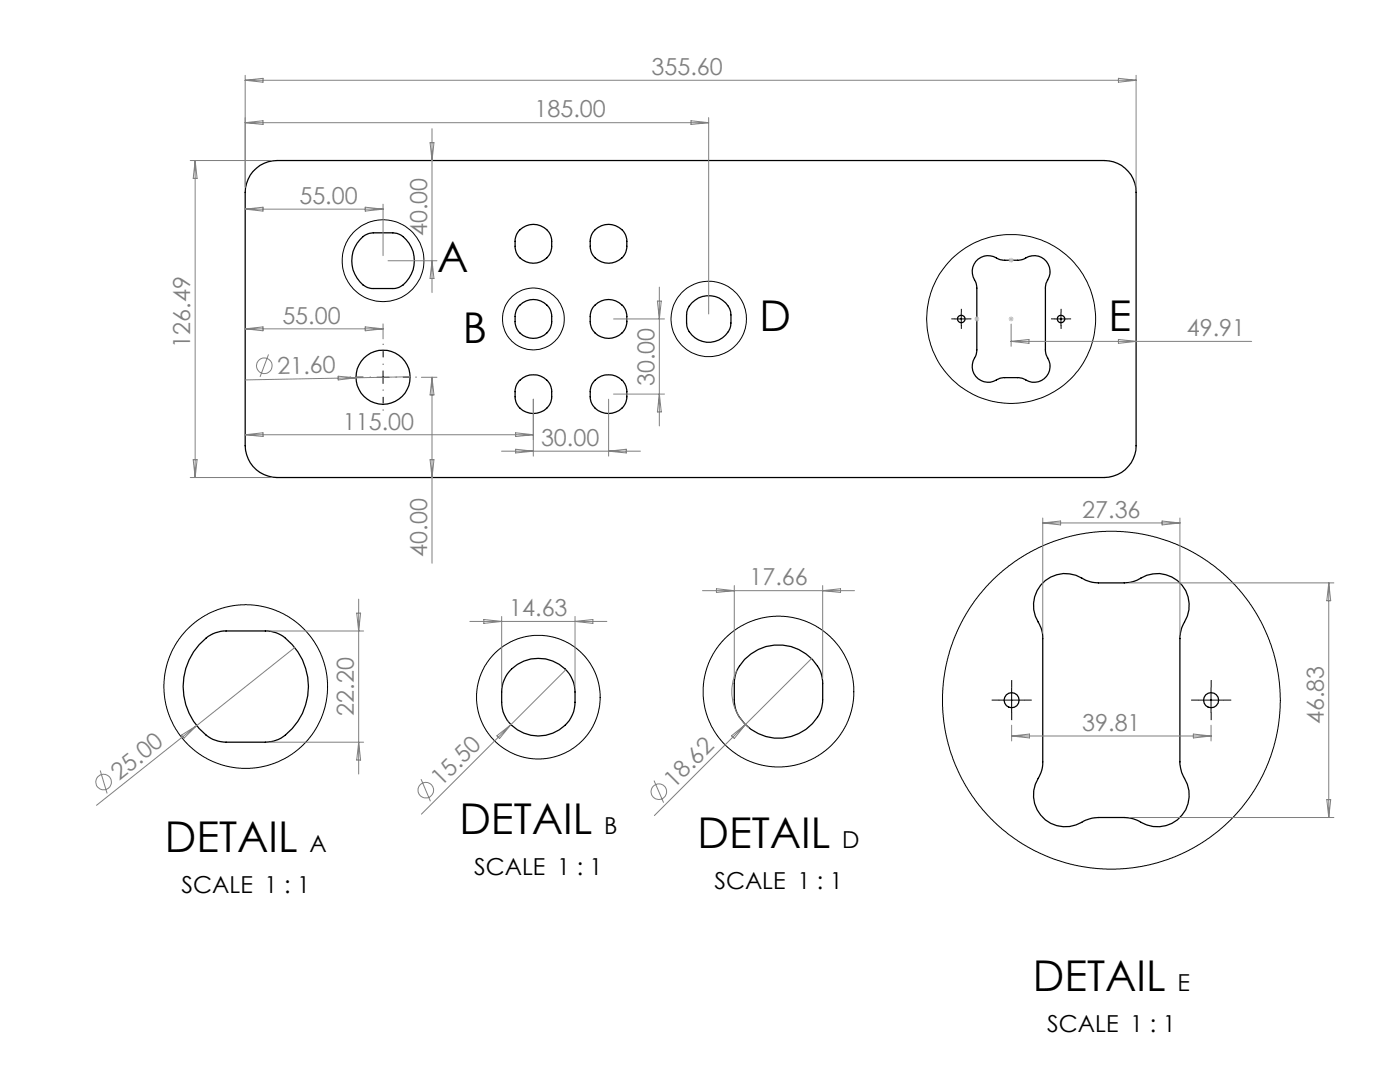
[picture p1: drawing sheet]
<svg xmlns="http://www.w3.org/2000/svg" width="279mm" height="216mm" viewBox="0 0 279 216" stroke-linecap="round" stroke-linejoin="round" font-family="sans-serif">
<g fill="none" stroke="#000" stroke-width=".25">
<path d="M50.5 34.2a6.4 6.4 0 0 1 4.8-2.2h165.1a6.3 6.3 0 0 1 6.3 6.4v50.5a6.4 6.4 0 0 1-6.3 6.4h-165.1a6.4 6.4 0 0 1-6.4-6.4v-50.5a6.7 6.7 0 0 1 1.6-4.2zM72.5 47.2a3.5 3.5 0 0 1 2-.7h3.9a3.9 3.9 0 0 1 3.2 2 6.1 6.1 0 0 1-2.1 8.9l-.8 .2h-4.2a3.7 3.7 0 0 1-3.2-2.1 6.3 6.3 0 0 1 1.2-8.3zM103.5 46.1a3.7 3.7 0 0 1 4.5-1.1 3.7 3.7 0 0 1 2.1 4.1 3.7 3.7 0 0 1-4.2 3.4 3.7 3.7 0 0 1-3.1-4.3l.2-1.3zM118.8 45.8a3.7 3.7 0 0 1 4.4-.7 3.7 3.7 0 0 1 1.9 4 3.7 3.7 0 0 1-4.2 3.4 3.7 3.7 0 0 1-3.1-4.3 3.1 3.1 0 0 1 1-2.4zM194.7 52.2a3.5 3.5 0 0 1 4.7-.4l.9 .1h3l.9-.1a3.3 3.3 0 0 1 4.4 .1 3.3 3.3 0 0 1 .2 4.5l-.2 .9v12.7l.2 .9a3.3 3.3 0 0 1-.2 4.4 3.3 3.3 0 0 1-4.4 .2l-.9-.1h-3l-.9 .1a3.3 3.3 0 0 1-4.4-.2 3.3 3.3 0 0 1-.2-4.4l.1-.9v-12.7l-.1-.9a3.6 3.6 0 0 1-.1-4.2zM103.5 61.1a3.7 3.7 0 0 1 4.5-1 3.7 3.7 0 0 1 2.1 4.1 3.7 3.7 0 0 1-4.2 3.3 3.7 3.7 0 0 1-3.1-4.4l.2-1.2zM103.5 76.1a3.7 3.7 0 0 1 4.5-1 3.7 3.7 0 0 1 2.1 4.1 3.7 3.7 0 0 1-4.2 3.3 3.7 3.7 0 0 1-3.1-4.4l.1-.9zM118.6 61.1a3.7 3.7 0 0 1 4.4-1 3.7 3.7 0 0 1 2.1 4.1 3.7 3.7 0 0 1-4.2 3.3 3.7 3.7 0 0 1-3.1-4.4l.2-1.2zM118.6 76.1a3.7 3.7 0 0 1 4.4-1 3.7 3.7 0 0 1 2.1 4.1 3.7 3.7 0 0 1-4.2 3.3 3.7 3.7 0 0 1-3.1-4.4l.1-.9zM138.1 60.4a4.5 4.5 0 0 1 4.5-1.3 4.5 4.5 0 0 1 3.2 3.5v2.1a4.5 4.5 0 0 1-4.5 3.6 4.5 4.5 0 0 1-4.3-3.8l.1-2.3 .4-1.1zM208.6 115.9a6.7 6.7 0 0 1 8.1-.1l1.2 .4 1.3 .1h5.2a6.3 6.3 0 0 0 3.3-.9 6.4 6.4 0 0 1 7.9 1.1 6.4 6.4 0 0 1 .6 8l-.4 .8-.3 1.7v25a8.5 8.5 0 0 0 1.5 4.5 6.4 6.4 0 0 1-2.4 7.3 6.4 6.4 0 0 1-7.7-.1l-1.2-.4-1.3-.2h-5.2a6.6 6.6 0 0 0-3.3 1 6.4 6.4 0 0 1-7.9-1.2 6.4 6.4 0 0 1-.6-8l.5-1.2 .2-1.2v-25.1a5.9 5.9 0 0 0-.9-3.3 6.4 6.4 0 0 1 1.4-8.2zM39.8 128.6a7.1 7.1 0 0 1 3.7-2.5l1.1-.2h8.4a6 6 0 0 1 4 1.5 12.4 12.4 0 0 1-1.4 20.1l-1 .4-1.6 .2h-7.9a6.7 6.7 0 0 1-4-1.5 12.5 12.5 0 0 1-1.3-18z"/>
<path d="M102.1 133.5a7.6 7.6 0 0 1 12.4 2.7 13.3 13.3 0 0 1 0 5.8 7.5 7.5 0 0 1-7.1 4.9 7.5 7.5 0 0 1-7-4.9 13.4 13.4 0 0 1 0-5.8l.8-1.7zM148.6 131.6a9.2 9.2 0 0 1 15.4 3.4l.2 .9v3.7a7 7 0 0 1-3.3 5.9 9.1 9.1 0 0 1-14.2-4.5l-.2-.9v-3.7a6.1 6.1 0 0 1 1.1-3.5z"/>
<circle cx="76.4" cy="75.3" r="5.4"/>
<circle cx="191.8" cy="63.6" r=".75"/>
<circle cx="211.7" cy="63.6" r=".75"/>
<circle cx="201.9" cy="139.7" r="1.5"/>
<circle cx="241.7" cy="139.7" r="1.51"/>
</g>
<g fill="none" stroke="#000" stroke-width=".2">
<path d="M75.2 75.3h2.5M76.4 74v2.5M190.6 63.6h2.5M191.8 62.4v2.5M210.5 63.6h2.5M211.7 62.4v2.5M199.4 139.7h5M201.9 137.2v5M239.2 139.7h5M241.7 137.2v5"/>
<circle cx="76.4" cy="52" r="8.2"/>
<circle cx="106.4" cy="63.7" r="6.2"/>
<circle cx="141.5" cy="63.6" r="7.5"/>
<circle cx="201.8" cy="63.6" r="16.9"/>
<circle cx="49" cy="137" r="16.3"/>
<circle cx="107.4" cy="139.1" r="12.3"/>
<circle cx="155.3" cy="138" r="15"/>
<circle cx="221.8" cy="139.7" r="33.7"/>
</g>
<g fill="none" stroke="#808080" stroke-width=".2">
<path d="M48.9 16l3.6-.4v.8zM48.9 15v22.4M48.9 16h177.8M223.2 15.6l3.5 .4-3.5 .4zM226.7 15v22.4M38 32h16.3M38.9 32v63.3M38.9 32l.4 3.6h-.7zM48.9 24.5l3.6-.4v.7zM48.9 24.5h92.5M85.8 28.5h.8l-.4 3.5zM86.2 25.7v32.7"/>
<path d="M137.9 24.1l3.5 .4-3.5 .3zM141.4 23.5v39.2M48.9 41.7l3.6-.4v.8zM48.9 41.7h27.5M72.9 41.3l3.5 .4-3.5 .4zM76.4 40.7v10.3M77.4 52h9.8M86.2 52l.4 3.6h-.8zM131.6 57.3v27.7M48.9 65.6h27.5M48.9 65.6l3.6-.4v.8zM53.6 70.7l-1.7 4.5"/>
<path d="M67.5 75.1l3.5 .3-3.5 .4zM71 75.4l-22.2 .4M72.9 65.2l3.5 .4-3.5 .4zM76.4 64.6v3M81.8 75.2l-10.8 .2M84.1 75.3h3.1M86.2 75.3v37.1M86.2 75.3l.4 3.5h-.8zM106.4 79.7v11.3M121.5 79.7v11.3M122.4 78.6h10.2M122.4 63.6h10.2"/>
<path d="M131.2 60.1h.8l-.4 3.5zM131.6 78.6l.4 3.6h-.8zM201.8 64.7v4.4M201.8 68.1h48M201.8 68.1l3.6-.4v.8zM223.2 67.7l3.5 .4-3.5 .4zM38 95.3h16.3M38.6 91.7h.7l-.4 3.6zM48.9 86.7l3.6-.3v.7zM48.9 86.7h57.5M85.8 91.7h.8l-.4 3.6zM100.1 90h27.7"/>
<path d="M102.9 86.4l3.5 .3-3.5 .4zM102.9 89.6l3.5 .4-3.5 .4zM121.5 90l3.5-.4v.8zM71.6 119.6v34.8M140.2 117.9h30.3M143 117.5l3.5 .4-3.5 .3zM146.5 116.8v18.6M164.2 116.8v18.6M164.2 117.9l3.5-.4v.7zM208.1 103.4v23M208.1 104.4h27.4M208.1 104.4l3.6-.4v.7z"/>
<path d="M225.4 116.3h40.8M231.9 104l3.6 .4-3.6 .3zM235.5 103.4v23M265.2 116.3v46.8M265.2 116.3l.4 3.6h-.8zM53.9 125.9h18.7M58.8 129.2l-39.5 31.5M71.2 122.3h.8l-.4 3.6zM93.8 124h27.3M96.6 123.6l3.5 .4-3.5 .4zM100.1 123v14.1M112.9 133.6l-28.8 28.9"/>
<path d="M114.8 123v14.1M114.8 124l3.5-.4v.8zM147.1 133.8a9.3 9.3 0 0 0 2.4 11.4M162 131.4l-13.2 13.2M20 153.7l1.4 4.6M36.2 146.7l3.1-1.9-2.6 2.5zM53.9 148.1h18.7M71.6 148.1l.4 3.6h-.8zM84 155.5l1.9 4.4M99.2 146.8l2.8-2.2-2.3 2.8zM101.3 143.8l.1 .2M130.5 155.8l1.9 4.4"/>
<path d="M146 146.8l2.8-2.2-2.3 2.8zM148.8 144.6l-18.2 18.1M201.9 144.7v3.1M201.9 146.9h39.8M201.9 146.9l3.6-.4v.7zM238.2 146.5l3.5 .4-3.5 .3zM241.7 144.7v3.1M264.8 159.6h.8l-.4 3.5zM225.4 163.1h40.8"/>
<circle cx="52.7" cy="73" r="1.56"/>
<circle cx="20.7" cy="156" r="1.55"/>
<circle cx="85" cy="157.7" r="1.56"/>
<circle cx="131.5" cy="158" r="1.55"/>
</g>
<path d="M201.3 51.9h1M201.4 51.6l.7 .7M201.8 51.4v1M202.1 51.6l-.7 .7M194.5 63.6h.9M194.6 63.3l.7 .7M194.9 63.1v1M195.3 63.3l-.7 .7M201.3 63.6h1M201.4 63.3l.7 .7M201.8 63.1v1M202.1 63.3l-.7 .7" fill="none" stroke="#c0c0c0" stroke-width=".2"/>
<g fill="none" stroke="#000" stroke-width=".2" stroke-dasharray="15.2 1.3 1.3 1.3" stroke-linecap="butt">
<path d="M190.6 63.6h-.7M191.9 62.4v-.8M191.9 64.9v.7M193.1 63.6h.8M210.5 63.6h-.7M211.8 62.4v-.8M211.8 64.9v.7M213 63.6h.8M199.4 139.7h-1.5M201.9 137.2v-1.5M204.4 139.7h1.5M239.2 139.7h-1.5"/>
<path d="M241.7 137.2v-1.5M244.2 139.7h1.5M201.9 142.2v1.5M241.7 142.2v1.5"/>
</g>
<path d="M74 75.3h-4.2M76.5 72.8v-4.2M76.5 77.8v4.1M79 75.3h4.1" fill="none" stroke="#000" stroke-width=".2" stroke-dasharray="15.2 1.3 1.3 1.3" stroke-dashoffset="15.1" stroke-linecap="butt"/>
<g font-size="8.5">
<text x="87.2" y="54.3">A</text>
<text x="151.6" y="66">D</text>
<text x="221.2" y="66">E</text>
<text x="92.4" y="68.5">B</text>
<text x="91.7" y="166.4">DETAIL</text>
<text x="32.9" y="170">DETAIL</text>
<text x="139.2" y="169.2">DETAIL</text>
<text x="206.1" y="197.8">DETAIL</text>
</g>
<g font-size="4.7" fill="#808080">
<text x="130" y="15">355.60</text>
<text x="106.7" y="23.4">185.00</text>
<text x="59.7" y="40.7">55.00</text>
<text x="85.2" y="47.1" transform="rotate(-90 85.2 47.1)">40.00</text>
<text x="56.4" y="64.6">55.00</text>
<text x="38" y="69.4" transform="rotate(-90 38 69.4)">126.49</text>
<text x="236.9" y="67.1">49.91</text>
<text x="55.4" y="74.6" transform="rotate(-1 55.4 74.6)">21.60</text>
<text x="130.6" y="77" transform="rotate(-90 130.6 77)">30.00</text>
<text x="68.4" y="85.7">115.00</text>
<text x="108" y="89">30.00</text>
<text x="216" y="103.3">27.36</text>
<text x="85.2" y="111.1" transform="rotate(-90 85.2 111.1)">40.00</text>
<text x="149.6" y="116.8">17.66</text>
<text x="101.6" y="123">14.63</text>
<text x="70.6" y="142.8" transform="rotate(-90 70.6 142.8)">22.20</text>
<text x="216" y="145.8">39.81</text>
<text x="264.2" y="144.5" transform="rotate(-90 264.2 144.5)">46.83</text>
<text x="23.8" y="155.8" transform="rotate(-39 23.8 155.8)">25.00</text>
<text x="88" y="157" transform="rotate(-45 88 157)">15.50</text>
<text x="134.5" y="157.3" transform="rotate(-45 134.5 157.3)">18.62</text>
</g>
<g font-size="4.7">
<text x="120.6" y="166.4">B</text>
<text x="61.8" y="170">A</text>
<text x="168.1" y="169.2">D</text>
<text x="36.3" y="178.2">SCALE 1 : 1</text>
<text x="94.6" y="174.6">SCALE 1 : 1</text>
<text x="142.6" y="177.4">SCALE 1 : 1</text>
<text x="235" y="197.8">E</text>
<text x="209" y="206">SCALE 1 : 1</text>
</g>
</svg>
